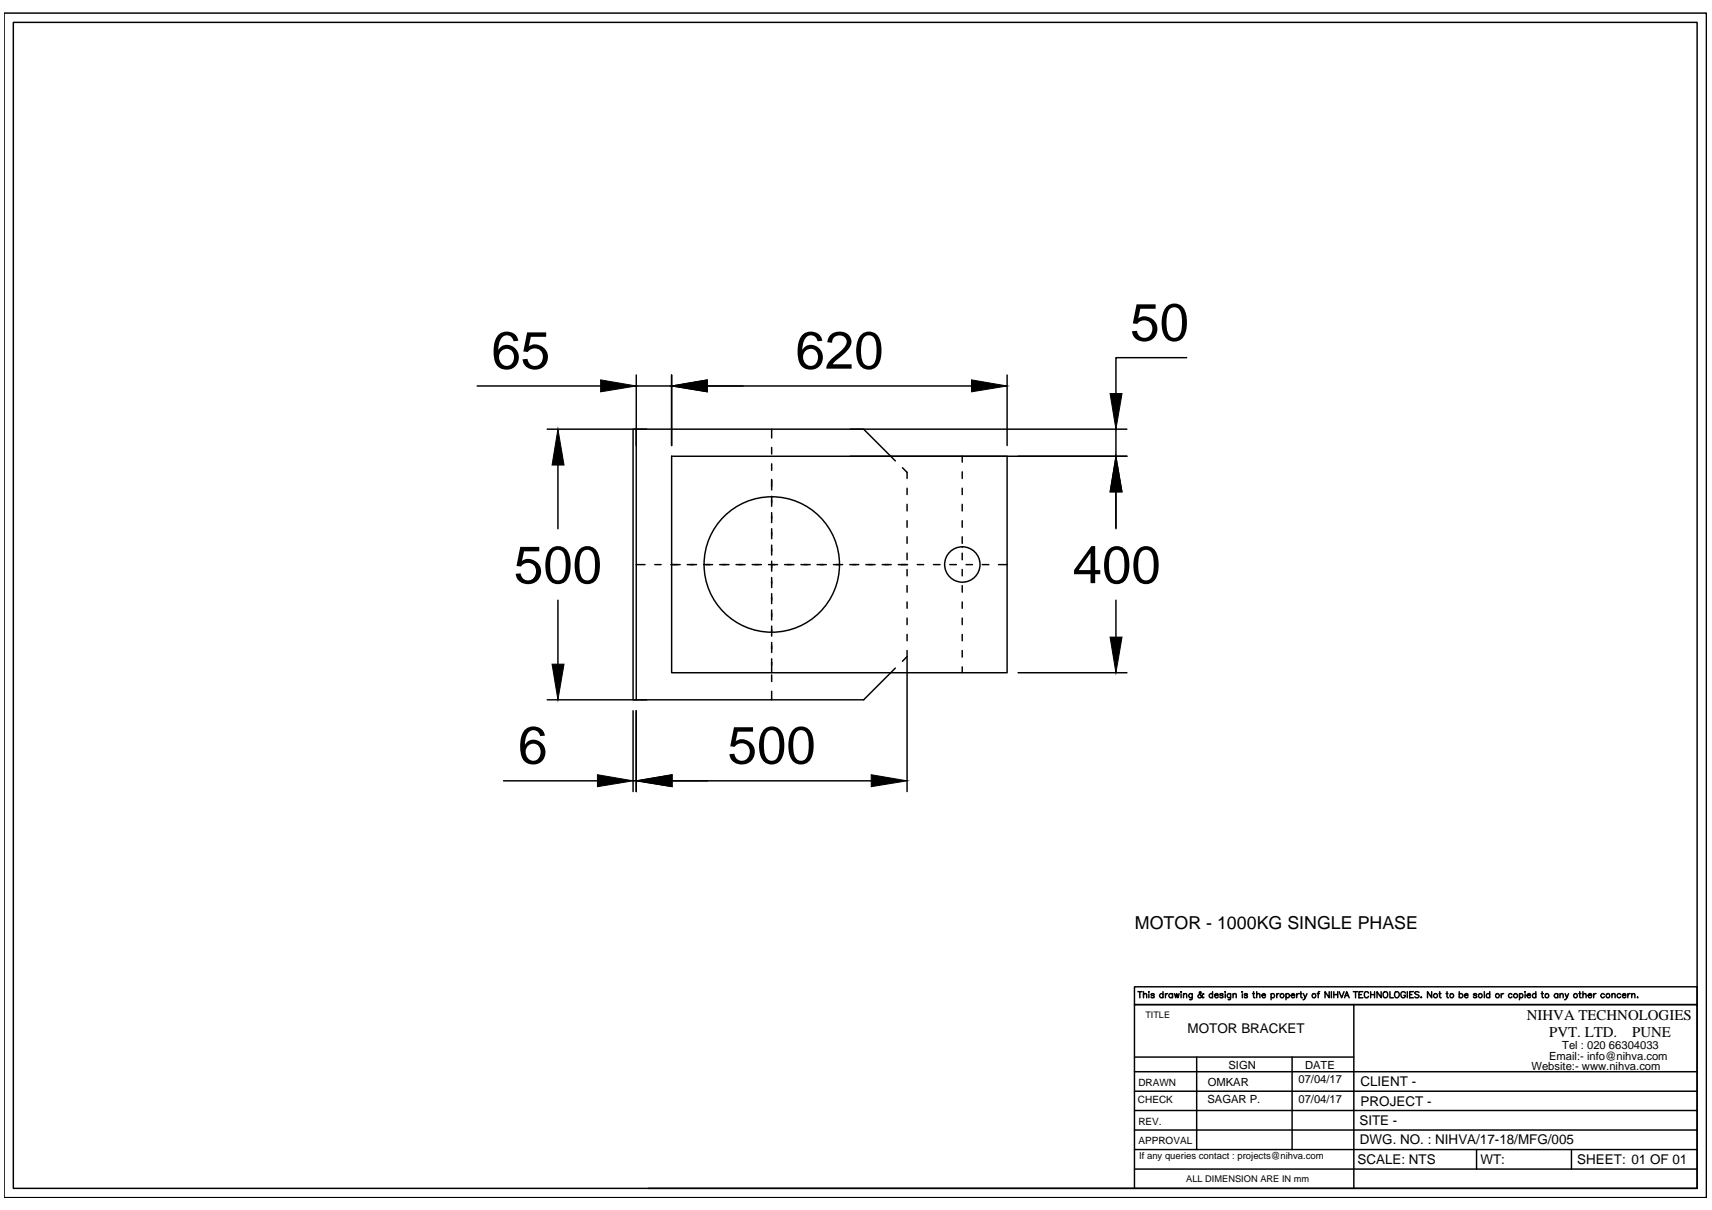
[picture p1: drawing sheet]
<svg xmlns="http://www.w3.org/2000/svg" width="297mm" height="210mm" viewBox="0 0 297 210" stroke-linecap="round" stroke-linejoin="round" font-family="sans-serif">
<!-- layer: 0 -->
<g fill="none" stroke="#000" stroke-width=".25">
<path d="M.7 2.3h295.4v205.5h-295.4zM2.3 3.9h292.2v202.2h-292.2zM82.8 67h21.4M94.9 74.5h17.3M110.4 74.5v46.9h39.4l5.5-5.5M110.4 65.1v12.2M110.4 67h6.1M116.5 79.1h58.2v37.6h-58.2zM116.5 65.1v12.2M122.7 67h45.9M133.9 74.5v1.5M133.9 77.6v1.2"/>
<path d="M147.5 79.1h48M147.5 74.5h48M155.3 80l-5.5-5.5h-40v46.9h.6M166.9 79.1v1.1M174.7 65.1v12.2M193.6 74.5v4.6M205.9 62h-12.3v6.3M96.8 80.7v11M110.4 97.9h1.5M113.6 97.9h1.1M116.4 97.9h1.6M119.2 97.9h1.6"/>
<path d="M122.1 97.9h1.5M124.9 97.9h1.6M127.7 97.9h1.6M130.5 97.9h1.6M133.3 97.9h1.6M133.9 80.5v1.1M133.9 83.2v1.8M133.9 86.1v1.7M133.9 88.9v1.8M133.9 91.7v1.8M133.9 94.6v1.7M133.9 97.4v1.7"/>
<path d="M136.1 97.9h1.6M139 97.9h1.6M141.8 97.9h1.6M144.6 97.9h1.6M147.4 97.9h1.6M150.2 97.9h1.6M153.1 97.9h1.5M155.9 97.9h1.6M156.6 81.1l.8 .8v1.1M157.4 84.7v1.1M157.4 87.5v1.1M157.4 90.3v1.2"/>
<path d="M157.4 93.1v1.2M157.4 96v1.1M157.4 98.8v1.1M159.2 97.9h1.1M162 97.9h1.1M164.8 97.9h1.1M166.9 81.9v1.1M166.9 84.7v1.1M166.9 87.5v1.1M166.9 90.3v1.2M166.9 93.1v1.2M166.9 96v1.1"/>
<path d="M166.9 98.8v1.1M167.6 97.9h1.1M170.4 97.9h1.2M173.3 97.9h1.4M193.6 85.3v6.4M96.8 104.1v11.1M133.9 100.2v1.7M133.9 103v1.7M133.9 105.8v1.8M133.9 108.6v1.7M133.9 111.4v1.8M133.9 114.3v2.4"/>
<path d="M133.9 117.1v1.1M133.9 119.9v1.5M157.4 101.6v1.1M157.4 104.4v1.1M157.4 107.2v1.2M157.4 110.1v1.1M157.4 112.8v1.1l-.8 .8M157.4 114.1v23.2M166.9 101.6v1.1M166.9 104.4v1.1M166.9 107.2v1.2M166.9 110.1v1.1"/>
<path d="M166.9 112.8v1.2M166.9 115.7v1M176.6 116.7h18.9M193.6 104.1v6.4M87.4 135.5h16.3M94.9 121.4h17.3M109.8 135.5h.6M109.8 123.3v14M110.4 123.3v14M116.6 135.5h34.6M197.4 172h.7M197.8 172v1.1"/>
<path d="M198.4 172.6l.1-.2h.4l.1 .7M198.4 172v1.1M199.3 172l.1 .1zM199.3 172.4v.7M200.3 172.5l-.1-.1h-.4v.2l.3 .1 .2 .2-.2 .2-.3-.1-.1-.1M201.8 172.5a.33 .33 0 0 0-.5 0 .33 .33 0 0 0 0 .5 .33 .33 0 0 0 .5-.1M201.8 172v1.1M202.2 172.4v.7M202.6 172.4h-.2l-.2 .3M203.4 172.5a.35 .35 0 0 0-.5 0 .35 .35 0 0 0 0 .5 .35 .35 0 0 0 .5-.1M203.4 172.4v.7M203.8 172.4l.2 .7 .2-.7 .2 .7 .2-.7"/>
<path d="M204.9 172l.1 .1zM204.9 172.4v.7M205.3 172.6l.2-.2h.4v.7M205.3 172.4v.7M206.9 172.4l-.1 .9-.4 .1M206.9 172.5a.35 .35 0 0 0-.6 0 .35 .35 0 0 0 0 .5 .35 .35 0 0 0 .6-.1M208.9 172.5l-.1-.1a.78 .78 0 0 1-.9 .6v-.3l.5-.4-.1-.3-.2 .2v.2l.5 .6 .2 .1 .1-.1M210.4 172.5a.33 .33 0 0 0-.5 0 .33 .33 0 0 0 0 .5 .33 .33 0 0 0 .5-.1M210.4 172v1.1M210.8 172.7h.6a.32 .32 0 0 0-.5-.3 .32 .32 0 0 0-.1 .5l.2 .2 .4-.2M212.2 172.5l-.2-.1h-.3v.1l.4 .2 .1 .3-.3 .1-.2-.2M212.5 172.1h.1"/>
<path d="M212.6 172.4v.7M213.5 172.4v.9l-.4 .1M213.5 172.5a.33 .33 0 0 0-.5 0 .33 .33 0 0 0 0 .5 .33 .33 0 0 0 .5-.1M213.9 172.6l.3-.2h.2l.1 .7M213.9 172.4v.7M215.5 172.1h.1zM215.5 172.4v.7M216.4 172.5v-.1h-.5v.2l.4 .1 .1 .2-.2 .2-.3-.1v-.1M217.3 172.4h.4M217.5 172v.9v.1l.2 .1M218 172.6l.2-.2h.4v.7M218 172v1.1"/>
<path d="M218.9 172.7h.7a.35 .35 0 0 0-.6-.2 .35 .35 0 0 0 .2 .6l.4-.2M220.5 172.5a.33 .33 0 0 1 .5 0 .33 .33 0 0 1 0 .5 .33 .33 0 0 1-.5-.1M220.5 172.4v1M221.5 172.4v.7M221.9 172.4h-.3l-.1 .3M223.1 172.5a.33 .33 0 0 1 .5 0 .33 .33 0 0 1 0 .5 .33 .33 0 0 1-.5-.1M223.1 172.4v1M224 172.7h.6a.35 .35 0 0 0-.6-.2 .35 .35 0 0 0 .3 .6l.3-.2M225 172.4v.7M225.4 172.4h-.2l-.2 .3M225.5 172.4h.4M225.7 172v.9v.1l.3 .1"/>
<path d="M226.1 172.4l.4 .7 .3-.7M226.5 173.1l-.4 .3M228.5 172.4h.4M229 172l-.2 .1-.1 .1v.9M230.6 172v1.1l-.7-1.1v1.1M231 172v1.1M231.4 172v1.1M231.4 172.5h.7M232.1 172v1.1M232.4 172l.4 1.1 .4-1.1M233.3 173.1l.4-1.1 .4 1.1M233.4 172.7h.5"/>
<path d="M234.8 172h.7M234.9 174.3v31.8M235.2 172v1.1M235.8 172.5h.4M236.5 172h-.7v1.1h.7M237.4 172.3a.37 .37 0 0 0-.4-.3 .37 .37 0 0 0-.3 .4v.3a.37 .37 0 0 0 .3 .4 .37 .37 0 0 0 .4-.3M237.8 172.5h.7M237.8 172v1.1M238.5 172v1.1M239.6 172v1.1l-.7-1.1v1.1M240.1 172.2a.45 .45 0 0 1 .5-.1 .45 .45 0 0 1 .2 .6 .4 .4 0 0 1-.4 .4 .4 .4 0 0 1-.4-.4zM241.2 172v1.1h.6"/>
<path d="M242 172.2a.49 .49 0 0 1 .8 .3 .49 .49 0 0 1-.7 .5l-.1-.3zM243.8 172.3a.39 .39 0 0 0-.4-.3 .39 .39 0 0 0-.3 .4v.3a.38 .38 0 0 0 .3 .4 .38 .38 0 0 0 .4-.4h-.2M244.2 172v1.1M244.6 172.5h.4M245.2 172h-.6v1.1h.6M246.2 172.2l-.3-.2-.4 .2v.2l.7 .4-.3 .3-.4-.2M246.6 173v.1zM248.4 172v1.1l-.7-1.1v1.1M249.7 172.4h.3M249.8 172v.9v.1l.2 .1M250.9 172.4h.3M251.1 172v.9v.1l.2 .1"/>
<path d="M253.2 172.5a.35 .35 0 0 1 .5 0 .35 .35 0 0 1 0 .5 .35 .35 0 0 1-.5-.1M253.2 172v1.1M254.1 172.7h.6a.32 .32 0 0 0-.5-.3 .32 .32 0 0 0 0 .5l.2 .2 .3-.2M256.2 172.5l-.2-.1-.4 .1 .5 .2 .1 .2-.1 .1-.3 .1-.2-.2M257.5 172v1.1M258.5 172.5a.33 .33 0 0 0-.5 0 .33 .33 0 0 0 0 .5 .33 .33 0 0 0 .5-.1M258.5 172v1.1M260.5 172.4v.7M260.9 172.4h-.3l-.1 .3M262.3 172.5a.33 .33 0 0 0-.5 0 .33 .33 0 0 0 0 .5 .33 .33 0 0 0 .5-.1M263.6 172.5a.33 .33 0 0 1 .5 0 .33 .33 0 0 1 0 .5 .33 .33 0 0 1-.5-.1M263.6 172.4v1"/>
<path d="M264.6 172.1h.1M264.6 172.4v.7M265 172.7h.5v-.2a.33 .33 0 0 0-.5 0 .33 .33 0 0 0 .1 .5 .33 .33 0 0 0 .4-.1M266.5 172.5a.33 .33 0 0 0-.5 0 .33 .33 0 0 0 0 .5 .33 .33 0 0 0 .5-.1M266.5 172v1.1M267.4 172.4h.4M267.6 172v.9v.1l.2 .1M270.3 172.5a.35 .35 0 0 0-.5 0 .35 .35 0 0 0 0 .5 .35 .35 0 0 0 .5-.1M270.3 172.4v.7M270.7 172.6l.2-.2h.3v.7M270.7 172.4v.7M271.6 172.4l.3 .7 .2-.7"/>
<path d="M271.9 173.1l-.4 .3M273.9 172.4h.4M274.1 172v.9v.1l.2 .1M274.6 172.6l.3-.2h.3v.7M274.6 172v1.1M275.5 172.7h.7a.35 .35 0 0 0-.6-.2 .35 .35 0 0 0 .2 .6l.4-.2M276.5 172.4v.7M276.9 172.4h-.2l-.2 .3M278.4 172.5a.35 .35 0 0 0-.6 0 .35 .35 0 0 0 0 .5 .35 .35 0 0 0 .6-.1M279.7 172.6l.2-.2h.3v.7M279.7 172.4v.7M281.2 172.5a.35 .35 0 0 0-.5 0 .35 .35 0 0 0 0 .5 .35 .35 0 0 0 .5-.1"/>
<path d="M281.5 172.7h.6a.32 .32 0 0 0-.5-.3 .32 .32 0 0 0-.1 .5l.3 .2 .3-.2M282.4 172.4v.7M282.9 172.4h-.3l-.2 .3M283.1 172.6l.3-.2h.2l.1 .7M283.1 172.4v.7M284.1 173v.1zM196.8 196h97.7M196.8 192.6h97.7M196.8 189.3h97.7M196.8 185.9h97.7M196.8 183.4h38.1M196.8 199.4h97.7"/>
<path d="M207.6 183.4v16M224.2 183.4v16M256.2 199.4v3.4M272.7 199.4v3.4M112.5 206.1h182M196.8 206.1v-31.8h97.7h-97.7v-3.1h97.7v34.9M196.8 202.8h97.7"/>
<circle cx="133.9" cy="97.9" r="11.7"/>
<circle cx="167" cy="97.9" r="3.1"/>
<circle cx="222.4" cy="172.7" r=".35"/>
<circle cx="228" cy="172.7" r=".35"/>
<circle cx="249.1" cy="172.7" r=".36"/>
<circle cx="251.9" cy="172.7" r=".35"/>
<circle cx="256.8" cy="172.7" r=".35"/>
<circle cx="259.8" cy="172.7" r=".35"/>
<circle cx="263" cy="172.7" r=".36"/>
<circle cx="268.4" cy="172.7" r=".35"/>
<circle cx="273.4" cy="172.7" r=".35"/>
<circle cx="279" cy="172.7" r=".35"/>
</g>
<path d="M104.2 65.9l6.2 1.1-6.2 1zM116.5 67l6.2-1.1v2.1zM168.6 65.9l6.1 1.1-6.1 1zM192.6 68.3h2.1l-1.1 6.2zM96.8 74.5l1.1 6.2h-2.1zM193.6 79.1l1.1 6.2h-2.1zM95.8 115.2h2.1l-1.1 6.2zM192.6 110.5h2.1l-1.1 6.2zM103.7 134.4l6.1 1.1-6.1 1zM110.4 135.5l6.2-1.1v2.1zM151.2 134.4l6.2 1.1-6.2 1z" fill="#000" stroke="#000" stroke-width=".17"/>
<g font-size="9.1">
<text x="196.1" y="59.1">50</text>
<text x="85.3" y="64">65</text>
<text x="138" y="64">620</text>
<text x="89.2" y="101.2">500</text>
<text x="186.1" y="101.2">400</text>
<text x="89.9" y="132.4">6</text>
<text x="126.3" y="132.4">500</text>
</g>
<text font-size="3.1" x="196.9" y="161.2">MOTOR - 1000KG SINGLE PHASE</text>
<g font-size="2.6">
<text x="264.9" y="177">NIHVA TECHNOLOGIES</text>
<text x="268.8" y="179.9">PVT. LTD.</text>
<text x="283.2" y="179.9">PUNE</text>
</g>
<g font-size="2.3">
<text x="206.1" y="179.2">MOTOR BRACKET</text>
<text x="236" y="188.5">CLIENT -</text>
<text x="236.1" y="191.8">PROJECT -</text>
<text x="235.9" y="195.2">SITE -</text>
<text x="235.5" y="201.9">SCALE: NTS</text>
<text x="236" y="198.5">DWG. NO. : NIHVA/17-18/MFG/005</text>
<text x="256.9" y="201.9">WT:</text>
<text x="273.7" y="201.9">SHEET: 01 OF 01</text>
</g>
<g font-size="1.9">
<text x="213.1" y="185.4">SIGN</text>
<text x="226.4" y="185.4">DATE</text>
<text x="265.7" y="185.7">Website:- www.nihva.com</text>
<text x="268.8" y="183.8">Email:- info@nihva.com</text>
<text x="271" y="181.9">Tel : 020 66304033</text>
<text x="209.5" y="191.3">SAGAR P.</text>
<text x="209.5" y="188.4">OMKAR</text>
<text x="225.3" y="187.9">07/04/17</text>
<text x="225.3" y="191.3">07/04/17</text>
</g>
<g font-size="1.7">
<text x="197.4" y="191.3">CHECK</text>
<text x="197.5" y="188.3">DRAWN</text>
<text x="197.5" y="195.1">REV.</text>
<text x="197.5" y="198.4">APPROVAL</text>
<text x="197.6" y="201.1">If any queries contact : projects@nihva.com</text>
</g>
<g font-size="1.6">
<text x="198.7" y="176.6">TITLE</text>
<text x="205.8" y="205">ALL DIMENSION ARE IN mm</text>
</g>
</svg>
